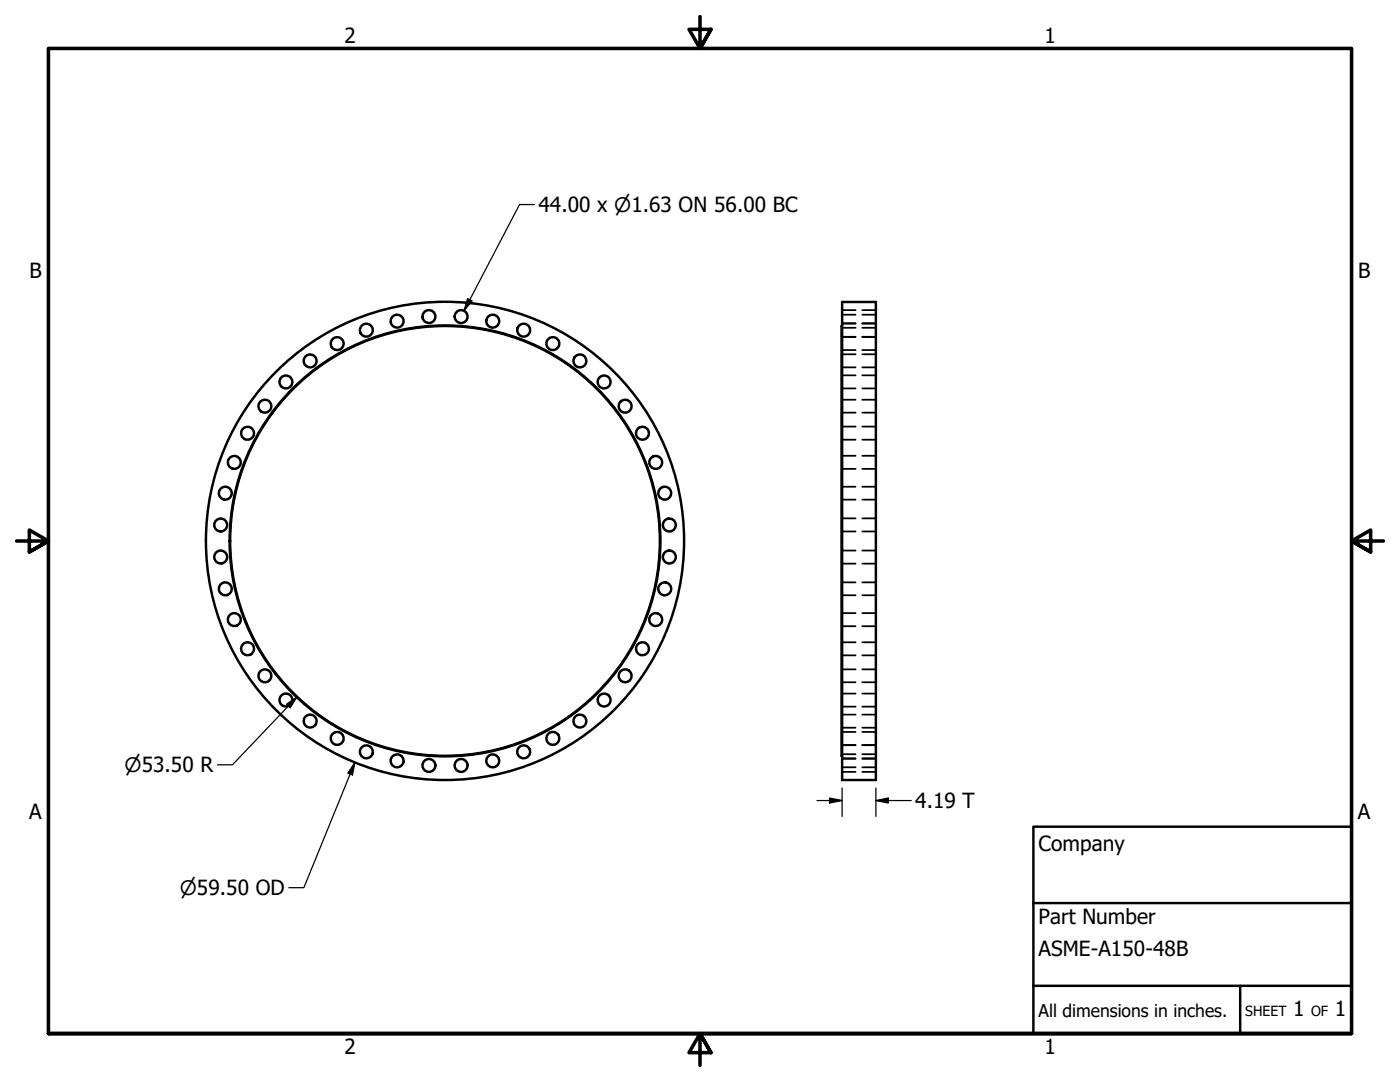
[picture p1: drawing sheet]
<svg xmlns="http://www.w3.org/2000/svg" width="279mm" height="216mm" viewBox="0 0 279 216" stroke-linecap="round" stroke-linejoin="round" font-family="sans-serif">
<!-- layer: Visible (ANSI) -->
<g fill="none" stroke="#000" stroke-width=".49">
<path d="M168.1 60.3h6.7v95.3h-6.7zM168.1 64.9l-.1 .2v85.7l.1 .2"/>
<circle cx="57.1" cy="76.2" r="1.29"/>
<circle cx="61.9" cy="72" r="1.29"/>
<circle cx="67.3" cy="68.6" r="1.29"/>
<circle cx="73.1" cy="65.9" r="1.29"/>
<circle cx="79.3" cy="64.1" r="1.29"/>
<circle cx="85.6" cy="63.2" r="1.29"/>
<circle cx="92" cy="63.2" r="1.29"/>
<circle cx="98.3" cy="64.1" r="1.29"/>
<circle cx="104.5" cy="65.9" r="1.29"/>
<circle cx="110.3" cy="68.6" r="1.29"/>
<circle cx="115.7" cy="72" r="1.29"/>
<circle cx="120.6" cy="76.2" r="1.29"/>
<circle cx="45" cy="98.4" r="1.29"/>
<circle cx="46.8" cy="92.3" r="1.29"/>
<circle cx="49.4" cy="86.4" r="1.29"/>
<circle cx="52.9" cy="81.1" r="1.29"/>
<circle cx="124.8" cy="81.1" r="1.29"/>
<circle cx="128.2" cy="86.4" r="1.29"/>
<circle cx="130.9" cy="92.3" r="1.29"/>
<circle cx="132.7" cy="98.4" r="1.29"/>
<circle cx="44" cy="111.1" r="1.29"/>
<circle cx="44" cy="104.8" r="1.29"/>
<circle cx="45" cy="117.5" r="1.29"/>
<circle cx="88.8" cy="107.9" r="42.9"/>
<circle cx="88.8" cy="107.9" r="43"/>
<circle cx="88.8" cy="107.9" r="47.7"/>
<circle cx="132.7" cy="117.5" r="1.29"/>
<circle cx="133.6" cy="111.1" r="1.29"/>
<circle cx="133.6" cy="104.8" r="1.29"/>
<circle cx="46.8" cy="123.6" r="1.29"/>
<circle cx="49.4" cy="129.5" r="1.29"/>
<circle cx="52.9" cy="134.8" r="1.29"/>
<circle cx="57.1" cy="139.7" r="1.29"/>
<circle cx="120.6" cy="139.7" r="1.29"/>
<circle cx="124.8" cy="134.8" r="1.29"/>
<circle cx="128.2" cy="129.5" r="1.29"/>
<circle cx="130.9" cy="123.6" r="1.29"/>
<circle cx="61.9" cy="143.9" r="1.29"/>
<circle cx="67.3" cy="147.3" r="1.29"/>
<circle cx="73.1" cy="150" r="1.29"/>
<circle cx="79.3" cy="151.8" r="1.29"/>
<circle cx="85.6" cy="152.7" r="1.29"/>
<circle cx="92" cy="152.7" r="1.29"/>
<circle cx="98.3" cy="151.8" r="1.29"/>
<circle cx="104.5" cy="150" r="1.29"/>
<circle cx="110.3" cy="147.3" r="1.29"/>
<circle cx="115.7" cy="143.9" r="1.29"/>
</g>
<!-- layer: Hidden (ANSI) -->
<g fill="none" stroke="#000" stroke-width=".35">
<path d="M168.1 65.4h2.6M168.1 62.8h2.6M168.1 67.2h2.6M168.1 64.6h2.6M168.1 69.8h2.6M168.1 73.3h2.6M168.1 70.7h2.6M168.1 77.5h2.6M168.1 74.9h2.6M168.1 79.8h2.6M168.1 64.5h2.6M168.1 61.9h2.6"/>
<path d="M172.1 65.4h2.7M172.1 62.8h2.7M172.1 67.2h2.7M172.1 64.6h2.7M172.1 69.8h2.7M172.1 73.3h2.7M172.1 70.7h2.7M172.1 77.5h2.7M172.1 74.9h2.7M172.1 79.8h2.7M172.1 64.5h2.7M172.1 61.9h2.7"/>
<path d="M168.1 82.3h2.6M168.1 87.7h2.6M168.1 85.1h2.6M168.1 93.6h2.6M168.1 90.9h2.6M168.1 99.7h2.6M168.1 97.1h2.6M172.1 82.3h2.7M172.1 87.7h2.7M172.1 85.1h2.7M172.1 93.6h2.7M172.1 90.9h2.7"/>
<path d="M172.1 99.7h2.7M172.1 97.1h2.7M168.1 106h2.6M168.1 103.4h2.6M168.1 112.5h2.6M168.1 109.9h2.6M168.1 118.8h2.6M168.1 116.2h2.6M172.1 106h2.7M172.1 103.4h2.7M172.1 112.5h2.7M172.1 109.9h2.7"/>
<path d="M172.1 118.8h2.7M172.1 116.2h2.7M168.1 125h2.6M168.1 122.3h2.6M168.1 130.8h2.6M168.1 128.2h2.6M168.1 136.1h2.6M168.1 133.6h2.6M168.1 138.4h2.6M172.1 125h2.7M172.1 122.3h2.7M172.1 130.8h2.7"/>
<path d="M172.1 128.2h2.7M172.1 136.1h2.7M172.1 133.6h2.7M172.1 138.4h2.7M168.1 141h2.6M168.1 145.2h2.6M168.1 142.6h2.6M168.1 148.7h2.6M168.1 146h2.6M168.1 151.3h2.6M168.1 153.1h2.6M168.1 150.5h2.6"/>
<path d="M168.1 154h2.6M168.1 151.4h2.6M172.1 141h2.7M172.1 145.2h2.7M172.1 142.6h2.7M172.1 148.7h2.7M172.1 146h2.7M172.1 151.3h2.7M172.1 153.1h2.7M172.1 150.5h2.7M172.1 154h2.7M172.1 151.4h2.7"/>
</g>
<!-- layer: Border (ANSI) -->
<path d="M139.7 3.3v6.4l-2.2-3.8h4.4l-2.2 3.8 2.2-3.8M3.3 107.9h6.4l-3.8-2.1v4.3l3.8-2.2-3.8 2.2M276.1 107.9h-6.4l3.8-2.1v4.3l-3.8-2.2 3.8 2.2M9.7 206.2v-196.5h260v196.5h-260h260M141.9 210l-2.2-3.8 2.2 3.8h-4.4l2.2-3.8v6.4" fill="none" stroke="#000" stroke-width=".71"/>
<!-- layer: Title (ANSI) -->
<path d="M206.2 165h63.5v41.2h-63.5zM206.2 196.7h63.5M206.2 180.2h63.5M247.5 196.7v9.5" fill="none" stroke="#000" stroke-width=".49"/>
<!-- layer: Dimension (ANSI) -->
<path d="M93.3 59.6l.9 .4-1.6 2zM106.7 40.8h-3l-11.1 21.2M59.3 139.1l-12.9 13.5h-3M57.2 140.5l2.1-1.4-1.4 2.1zM70.8 152.1l-.5 2.5-.9-.3zM70.8 152.1l-10.2 25h-3M163.1 159.7h5M165.6 159.2l2.5 .5-2.5 .5zM168.1 157.2v5.7M174.8 159.7l2.5-.5v1zM174.8 159.7h7.1M174.8 157.2v5.7" fill="none" stroke="#000" stroke-width=".25"/>
<g fill="#000">
<path d="M93.3 59.6l.9 .4-1.6 2z" fill-rule="evenodd"/>
<path d="M57.2 140.5l2.1-1.4-1.4 2.1z" fill-rule="evenodd"/>
<path d="M70.8 152.1l-.5 2.5-.9-.3z" fill-rule="evenodd"/>
<path d="M174.8 159.7l2.5-.5v1z" fill-rule="evenodd"/>
<path d="M165.6 159.2l2.5 .5-2.5 .5z" fill-rule="evenodd"/>
</g>
<g font-size="4.2">
<text x="68.7" y="8.6">2</text>
<text x="208.4" y="8.6">1</text>
<text x="107.5" y="42.3">44.00 x ⌀1.63 ON 56.00 BC</text>
<text x="5.9" y="55.5">B</text>
<text x="271" y="55.5">B</text>
<text x="182.7" y="161.3">4.19 T</text>
<text x="5.8" y="163.4">A</text>
<text x="271" y="163.4">A</text>
<text x="207.3" y="169.8">Company</text>
<text x="207.3" y="184.4">Part Number</text>
<text x="207.3" y="190.7">ASME-A150-48B</text>
<text x="258.1" y="202.8">1</text>
<text x="266.4" y="202.8">1</text>
<text x="68.7" y="210.3">2</text>
<text x="208.4" y="210.3">1</text>
</g>
<g font-size="4">
<text x="24.9" y="154.1">⌀53.50 R</text>
<text x="35.9" y="178.6">⌀59.50 OD</text>
</g>
<text font-size="3.5" x="207.3" y="202.9">All dimensions in inches.</text>
<g font-size="2.8">
<text x="248.5" y="202.8">SHEET</text>
<text x="261.7" y="202.8">OF</text>
</g>
</svg>
